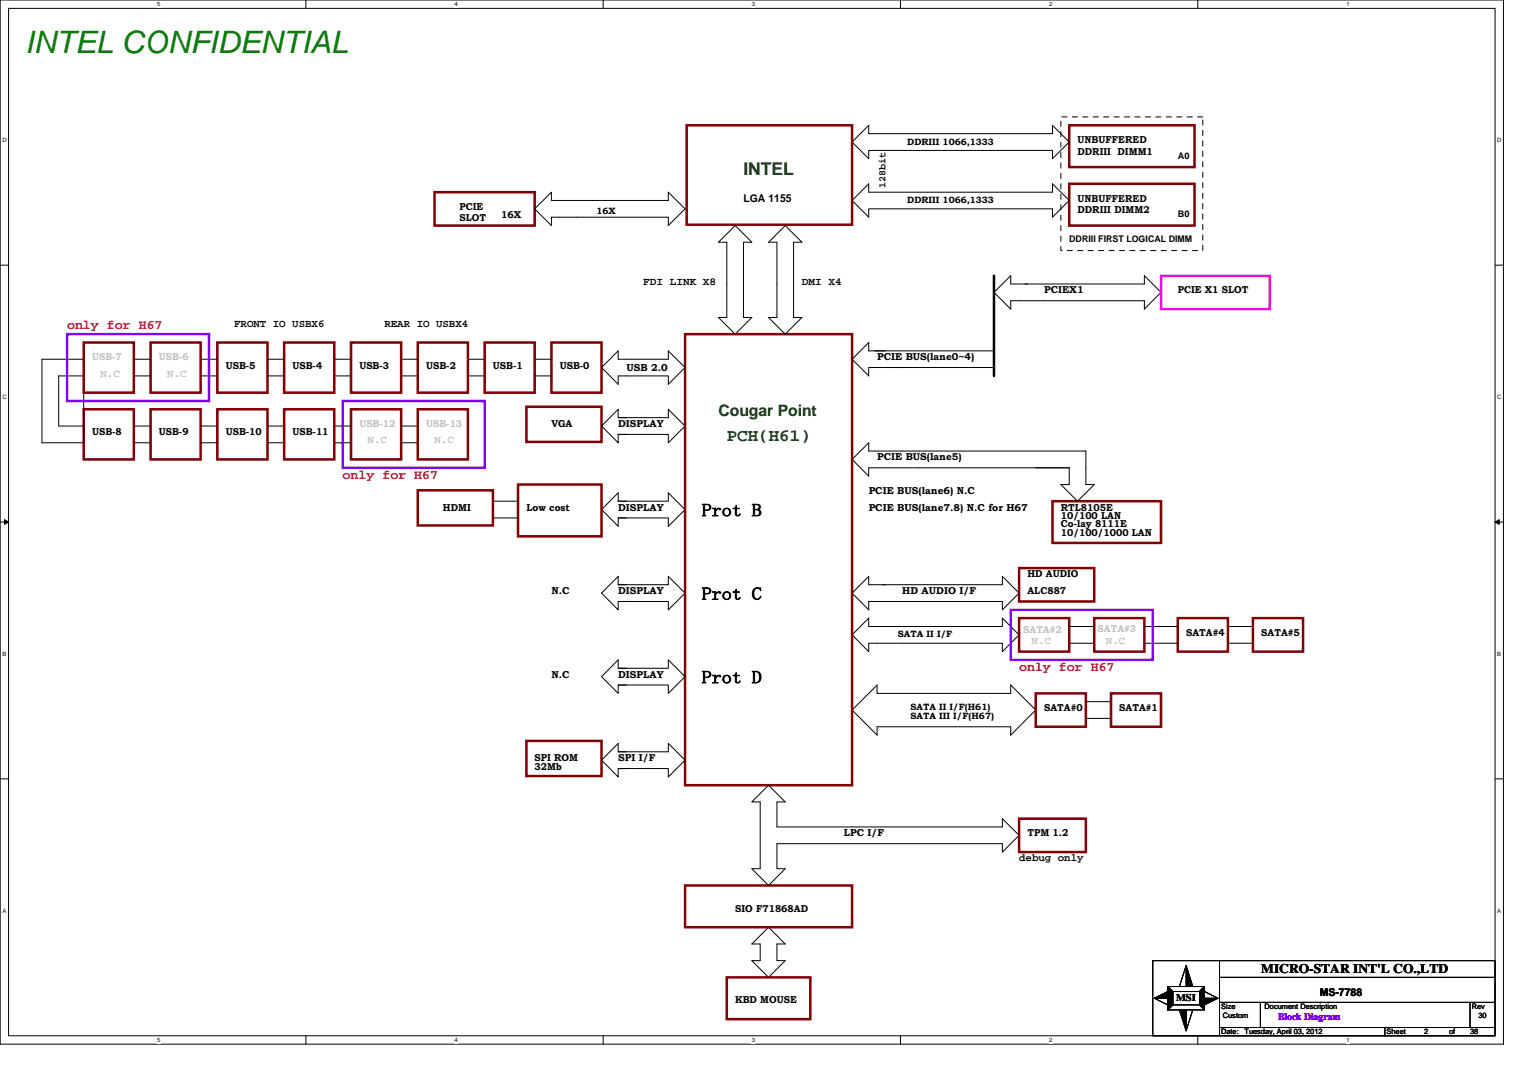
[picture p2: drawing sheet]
<svg xmlns="http://www.w3.org/2000/svg" width="297mm" height="210mm" viewBox="0 0 297 210" stroke-linecap="round" stroke-linejoin="round" font-family="sans-serif">
<path d="M0 0h292.6v203.2h-292.6zM1.7 1.6h289.3v200h-289.3z" fill="none" stroke="#000" stroke-width=".19"/>
<g fill="#fff">
<path d="M30.6 .2h.6v1.3h-.6z"/>
<path d="M30.6 201.8h.6v1.3h-.6z"/>
</g>
<path d="M59.5 0v1.6M59.5 201.6v1.6" fill="none" stroke="#000" stroke-width=".19"/>
<g fill="#fff">
<path d="M88.5 .2h.6v1.3h-.6z"/>
<path d="M88.5 201.8h.6v1.3h-.6z"/>
</g>
<path d="M117.4 0v1.6M117.4 201.6v1.6" fill="none" stroke="#000" stroke-width=".19"/>
<g fill="#fff">
<path d="M146.3 .2h.7v1.3h-.7z"/>
<path d="M146.3 201.8h.7v1.3h-.7z"/>
</g>
<path d="M175.3 0v1.6M175.3 201.6v1.6" fill="none" stroke="#000" stroke-width=".19"/>
<g fill="#fff">
<path d="M204.2 .2h.6v1.3h-.6z"/>
<path d="M204.2 201.8h.6v1.3h-.6z"/>
</g>
<path d="M233.1 0v1.6M233.1 201.6v1.6" fill="none" stroke="#000" stroke-width=".19"/>
<g fill="#fff">
<path d="M262.1 .2h.6v1.3h-.6z"/>
<path d="M262.1 201.8h.6v1.3h-.6z"/>
<path d="M.5 26.6h.8v1.3h-.8z"/>
<path d="M291.4 26.6h.9v1.3h-.9z"/>
<path d="M.5 76.6h.8v1.3h-.8z"/>
<path d="M291.4 76.6h.9v1.3h-.9z"/>
</g>
<path d="M0 51.6h1.7M291 51.6h1.6" fill="none" stroke="#000" stroke-width=".19"/>
<g fill="#fff">
<path d="M.5 126.6h.7v1.3h-.7z"/>
<path d="M291.4 126.6h.8v1.3h-.8z"/>
</g>
<path d="M0 101.6h1.7M291 101.6h1.6" fill="none" stroke="#000" stroke-width=".19"/>
<path d="M.9 101.1l.8 .5-.8 .4zM291 101.6l.8-.5v.9z" fill="#000" stroke="#000" stroke-width=".19"/>
<g fill="#fff">
<path d="M.5 176.6h.7v1.2h-.7z"/>
<path d="M291.4 176.6h.8v1.2h-.8z"/>
</g>
<g fill="none" stroke="#000" stroke-width=".19">
<path d="M120.3 39h.1M169.1 24.4v1.6h35.8v-1.6l3.2 3.2-3.2 3.3v-1.6h-35.8v1.6l-3.2-3.3zM169.1 35.8v1.6h35.8v-1.6l3.2 3.2-3.2 3.3v-1.7h-35.8v1.7l-3.2-3.3zM104.1 40.6l3.2-3.2v1.6h22.8v-1.6l3.2 3.2-3.2 3.3v-1.6h-22.8v1.6zM139.8 47.1l3.3-3.2 3.2 3.2h-1.6v14.7h1.6l-3.2 3.2-3.3-3.2h1.7v-14.7zM152.8 43.9l3.3 3.2h-1.6v14.7h1.6l-3.3 3.2-3.2-3.2h1.6v-14.7h-1.6zM199.5 55.3h23.3v-1.6l3.2 3.2-3.2 3.3v-1.7h-26.1v1.7l-3.2-3.3 3.2-3.2v1.6h3.3M8.2 69.9h8.1v16.3h-8.1zM16.3 73.2h-4.9v9.7h4.9M26.1 69.9h3.2M26.1 73.2h3.2M39 73.2h3.3"/>
<path d="M39 69.9h3.3M52.1 69.9h3.2M52.1 73.2h3.2M65.1 73.2h3.2M65.1 69.9h3.2M78.1 73.2h3.2M78.1 69.9h3.2M91.1 73.2h3.2M91.1 69.9h3.2M104.1 69.9h3.2M104.1 73.2h3.2M120.3 68.3v1.6h9.8v-1.6l3.2 3.2-3.2 3.3v-1.6h-9.8v1.6l-3.2-3.3z"/>
<path d="M172.4 68.3h-3.3v-1.6l-3.2 3.2 3.2 3.3v-1.7h6.5M174 71.5h19.5v1.7M193.5 66.7v1.6h-23.3M26.1 82.9h3.2M26.1 86.2h3.2M39 82.9h3.3M39 86.2h3.3M52.1 82.9h3.2M52.1 86.2h3.2M65.1 82.9h3.2M65.1 86.2h3.2M78.1 82.9h3.2"/>
<path d="M78.1 86.2h3.2M95.9 97.5h4.9M120.3 84.5h1.7M120.3 81.3h1.7M120.3 81.3v-1.6l-3.2 3.2 3.2 3.3v-1.7M120.3 97.5h1.7M120.3 97.5v-1.6l-3.2 3.3 3.2 3.2v-1.6M120.3 81.3h9.8v-1.6l3.2 3.2-3.2 3.3v-1.7h-9.8M120.3 97.5h9.8v-1.6l3.2 3.3-3.2 3.2v-1.6h-9.8M165.9 89.4l3.2-3.2v1.6h42.3v6.5h1.6l-3.3 3.2-3.2-3.2h1.6v-3.3h-39v1.7zM201.6 91h6.5M95.9 100.8h4.9"/>
<path d="M120.3 100.8h1.7M120.3 117.1h1.7M120.3 113.8h1.7M120.3 113.8v-1.6l-3.2 3.2 3.2 3.3v-1.6M120.3 113.8h9.8v-1.6l3.2 3.2-3.2 3.3v-1.6h-9.8M171.9 113.8h23.2v-1.6l3.3 3.2-3.3 3.3v-1.6h-26v1.6l-3.2-3.3 3.2-3.2v1.6h3.3M120.3 133.3h1.7M120.3 130h1.7M120.3 130v-1.6l-3.2 3.3 3.2 3.2v-1.6M120.3 130h9.8v-1.6l3.2 3.3-3.2 3.2v-1.6h-9.8M165.9 138.2l4.8-4.9v1.6h26v-1.6l4.9 4.9-4.9 4.9v-1.7h-26v1.7zM169.1 120.3v1.6h26v-1.6l3.3 3.2-3.3 3.3v-1.6h-26v1.6l-3.2-3.3z"/>
<path d="M208.1 125.2h4.9M208.1 121.9h4.9M211.4 139.8h4.9M211.4 136.5h4.9M222.8 121.9h6.5M222.8 125.2h6.5M239 125.2h4.9M239 121.9h4.9M0 151.6h1.7M120.3 149.6h1.7M120.3 146.3h1.7M120.3 146.3v-1.6l-3.2 3.2 3.2 3.3v-1.6"/>
<path d="M120.3 146.3h9.8v-1.6l3.2 3.2-3.2 3.3v-1.6h-9.8M146.3 156.1l3.3-3.3 3.2 3.3h-1.6v4.8h43.9v-1.6l3.3 3.3-3.3 3.2v-1.6h-43.9v4.9h1.6l-3.2 3.2-3.3-3.2h1.7v-13zM291 151.6h1.6M146.3 183.7l3.3-3.3 3.2 3.3h-1.6v3.2h1.6l-3.2 3.3-3.3-3.3h1.7v-3.2zM224.4 186.9h66.6v14.7h-66.6zM224.7 194.3l2.6 1.3M227.3 192h7.2v4.5h-7.2zM227.3 192l1 1M228.3 193h5.2v2.6h-5.2zM228.3 195.6l-1 .9M230.9 187.9l-1.3 4.1M232.2 196.5l-1.3 4.1"/>
<path d="M233.5 195.6l1 .9M234.5 192l-1 1M234.5 193l2.6 1.3M237.4 190.2h53.6M237.4 186.9v14.7M237.4 200h53.6M237.4 195.1h53.6M245.3 195.1v4.9M269.6 200v1.6M286.1 195.1v4.9"/>
</g>
<g fill="#000" stroke="#000" stroke-width=".19">
<path d="M224.7 194.3l2.6-1.3v1.3zM230.9 187.9l1.3 4.1h-1.3zM234.5 194.3h2.6l-2.6 1.3zM229.6 196.5h1.3v4.1z"/>
<path d="M227.3 192l1 1v2.6l-1 .9z" fill-rule="evenodd"/>
<path d="M227.3 192l1 1v2.6l-1 .9z" fill-rule="evenodd"/>
<path d="M227.3 192l1 1v2.6l-1 .9z" fill-rule="evenodd"/>
<path d="M234.5 192v4.5l-1-.9v-2.6z" fill-rule="evenodd"/>
<path d="M234.5 192v4.5l-1-.9v-2.6z" fill-rule="evenodd"/>
<path d="M234.5 192v4.5l-1-.9v-2.6z" fill-rule="evenodd"/>
</g>
<g fill="none" stroke="#800000" stroke-width=".49">
<path d="M84.6 37.4h19.5v6.5h-19.5zM133.7 24.4h32.2v19.3h-32.2zM208.1 24.4h24.4v8.1h-24.4zM208.1 35.8h24.4v8.1h-24.4zM16.3 79.7h9.8v9.7h-9.8zM16.3 66.7h9.8v9.7h-9.8zM29.3 79.7h9.7v9.7h-9.7zM29.3 66.7h9.7v9.7h-9.7zM42.3 66.7h9.8v9.7h-9.8zM42.3 79.7h9.8v9.7h-9.8zM55.3 66.7h9.8v9.7h-9.8zM55.3 79.7h9.8v9.7h-9.8z"/>
<path d="M68.3 79.7h9.8v9.7h-9.8zM68.3 66.7h9.8v9.7h-9.8zM81.3 79.7h9.8v9.7h-9.8zM81.3 66.7h9.8v9.7h-9.8zM94.3 66.7h9.8v9.7h-9.8zM102.5 79.2h14.6v6.8h-14.6zM107.3 66.7h9.8v9.7h-9.8zM133.3 65h32.6v87.8h-32.6zM81.3 95.4h14.6v6.9h-14.6zM100.8 94.3h16.3v10.1h-16.3zM204.9 97.5h21.1v8.2h-21.1zM198.4 110.6h14.6v6.5h-14.6z"/>
<path d="M198.4 120.3h9.7v6.5h-9.7zM201.6 134.9h9.8v6.5h-9.8zM213 120.3h9.8v6.5h-9.8zM216.3 134.9h9.7v6.5h-9.7zM229.3 120.3h9.7v6.5h-9.7zM243.9 120.3h9.7v6.5h-9.7zM102.5 144.2h14.6v6.8h-14.6zM198.4 159.3h13v6.5h-13zM133.3 172.3h32.6v8.1h-32.6zM141.5 190.2h16.2v8.1h-16.2z"/>
</g>
<path d="M206.5 22.8h27.6v26h-27.6z" fill="none" stroke="#000" stroke-width=".19" stroke-dasharray="1 1 1 1 1 1 1 1"/>
<path d="M226 53.7h21.1v6.5h-21.1z" fill="none" stroke="#f0f" stroke-width=".49"/>
<path d="M13.1 65h27.6v13h-27.6zM66.7 78h27.6v13h-27.6zM196.7 118.7h27.7v9.7h-27.7z" fill="none" stroke="#8000ff" stroke-width=".49"/>
<path d="M193.5 53.7v19.5" fill="none" stroke="#000" stroke-width=".49"/>
<text font-size="6" fill="#008000" x="4.9" y="10.3">INTEL CONFIDENTIAL</text>
<g font-size="3.4" fill="#004000">
<text x="144.7" y="34.1">INTEL</text>
<text x="141.5" y="85.7">PCH(H61)</text>
</g>
<g font-size="3.4">
<text x="136.6" y="100.5">Prot B</text>
<text x="136.6" y="116.7">Prot C</text>
<text x="136.6" y="133">Prot D</text>
</g>
<text font-size="3.1" fill="#004000" x="139.8" y="80.9">Cougar Point</text>
<g font-size="2.6" fill="#f00">
<text x="13.1" y="63.9">only for H67</text>
<text x="66.7" y="93.2">only for H67</text>
<text x="198.4" y="130.6">only for H67</text>
</g>
<text font-size="2.6" x="245.5" y="189.3">MICRO-STAR INT'L CO.,LTD</text>
<g font-size="2.1">
<text x="144.7" y="39.3">LGA 1155</text>
<text x="125.2" y="55.4">FDI LINK X8</text>
<text x="156.1" y="55.4">DMI X4</text>
<text x="45.6" y="63.5">FRONT IO USBX6</text>
<text x="74.8" y="63.5">REAR IO USBX4</text>
<text x="198.4" y="167.6">debug only</text>
<text x="256.9" y="193.8">MS-7788</text>
</g>
<g font-size="2.1" fill="#c0c0c0">
<text x="19.6" y="73.3">N.C</text>
<text x="32.6" y="73.3">N.C</text>
<text x="71.6" y="86.3">N.C</text>
<text x="84.6" y="86.3">N.C</text>
<text x="200.8" y="125.3">N.C</text>
<text x="215.3" y="125.3">N.C</text>
</g>
<text font-size="2" x="228.9" y="194.8">MSI</text>
<g font-size="1.9">
<text x="209.7" y="27.8">UNBUFFERED</text>
<text x="209.7" y="30.1">DDRIII DIMM1</text>
<text x="89.4" y="40.8">PCIE</text>
<text x="172.4" y="36.6" transform="rotate(-90 172.4 36.6)">128bit</text>
<text x="209.7" y="39.2">UNBUFFERED</text>
<text x="209.7" y="41.5">DDRIII DIMM2</text>
<text x="89.4" y="43.1">SLOT</text>
<text x="97.6" y="42.5">16X</text>
<text x="203.2" y="57.1">PCIEX1</text>
<text x="229.3" y="57.1">PCIE X1 SLOT</text>
<text x="43.9" y="71.7">USB-5</text>
<text x="56.9" y="71.7">USB-4</text>
<text x="70" y="71.7">USB-3</text>
<text x="82.9" y="71.7">USB-2</text>
<text x="95.9" y="71.7">USB-1</text>
<text x="109" y="71.7">USB-0</text>
<text x="170.7" y="70.1">PCIE BUS(lane0~4)</text>
<text x="122" y="72.2">USB 2.0</text>
<text x="107.3" y="83.1">VGA</text>
<text x="120.3" y="83.1">DISPLAY</text>
<text x="17.9" y="84.7">USB-8</text>
<text x="30.9" y="84.7">USB-9</text>
<text x="43.9" y="84.7">USB-10</text>
<text x="56.9" y="84.7">USB-11</text>
<text x="170.7" y="89.6">PCIE BUS(lane5)</text>
<text x="86.2" y="99.4">HDMI</text>
<text x="102.5" y="99.4">Low cost</text>
<text x="120.3" y="99.4">DISPLAY</text>
<text x="169.1" y="96.1">PCIE BUS(lane6) N.C</text>
<text x="169.1" y="99.4">PCIE BUS(lane7.8) N.C for H67</text>
<text x="206.5" y="101">10/100 LAN</text>
<text x="206.5" y="99.4">RTL8105E</text>
<text x="206.5" y="102.6">Co-lay 8111E</text>
<text x="206.5" y="104.2">10/100/1000 LAN</text>
<text x="200" y="112.4">HD AUDIO</text>
<text x="107.3" y="115.6">N.C</text>
<text x="120.3" y="115.6">DISPLAY</text>
<text x="175.6" y="115.6">HD AUDIO I/F</text>
<text x="200" y="115.6">ALC887</text>
<text x="230.9" y="123.7">SATA#4</text>
<text x="245.5" y="123.7">SATA#5</text>
<text x="107.3" y="131.9">N.C</text>
<text x="120.3" y="131.9">DISPLAY</text>
<text x="203.2" y="138.4">SATA#0</text>
<text x="217.9" y="138.4">SATA#1</text>
<text x="104.1" y="148.1">SPI ROM</text>
<text x="104.1" y="149.8">32Mb</text>
<text x="120.3" y="148.1">SPI I/F</text>
<text x="164.2" y="162.8">LPC I/F</text>
<text x="200" y="162.8">TPM 1.2</text>
<text x="143.1" y="177.4">SIO F71868AD</text>
<text x="143.1" y="195.3">KBD MOUSE</text>
</g>
<g font-size="1.9" fill="#c0c0c0">
<text x="17.9" y="70.1">USB-7</text>
<text x="30.9" y="70.1">USB-6</text>
<text x="70" y="83.1">USB-12</text>
<text x="82.9" y="83.1">USB-13</text>
<text x="199.2" y="123.3">SATA#2</text>
<text x="213.7" y="123.1">SATA#3</text>
</g>
<text font-size="1.9" fill="#00f" x="248.8" y="198.5">Block Diagram</text>
<g font-size="1.8">
<text x="176.6" y="28.2">DDRIII 1066,1333</text>
<text x="229.3" y="30.9">A0</text>
<text x="116.1" y="41.6">16X</text>
<text x="176.6" y="39.5">DDRIII 1066,1333</text>
<text x="208.1" y="47.2">DDRIII FIRST LOGICAL DIMM</text>
<text x="229.3" y="42.3">B0</text>
<text x="174.8" y="124.1">SATA II I/F</text>
<text x="177.2" y="139.8">SATA III I/F(H67)</text>
<text x="177.2" y="138.2">SATA II I/F(H61)</text>
</g>
<g font-size="1.5">
<text x="237.7" y="196.4">Size</text>
<text x="246.2" y="196.4">Document Description</text>
<text x="286.5" y="196.4">Rev</text>
<text x="237.7" y="201.3">Date:</text>
<text x="238" y="198">Custom</text>
<text x="242.2" y="201.3">Tuesday, April 03, 2012</text>
<text x="269.9" y="201.3">Sheet</text>
<text x="277.2" y="201.3">2</text>
<text x="282.1" y="201.3">of</text>
<text x="286.1" y="201.3">38</text>
<text x="287.8" y="198">30</text>
</g>
<g font-size="1.2">
<text x="30.6" y="1.2">5</text>
<text x="88.5" y="1.2">4</text>
<text x="146.3" y="1.2">3</text>
<text x="204.2" y="1.2">2</text>
<text x="262.1" y="1.2">1</text>
<text x=".5" y="27.6">D</text>
<text x="291.4" y="27.6">D</text>
<text x=".5" y="77.6">C</text>
<text x="291.4" y="77.6">C</text>
<text x=".5" y="127.6">B</text>
<text x="291.4" y="127.6">B</text>
<text x=".5" y="177.6">A</text>
<text x="291.4" y="177.6">A</text>
<text x="30.6" y="202.8">5</text>
<text x="88.5" y="202.8">4</text>
<text x="146.3" y="202.8">3</text>
<text x="204.2" y="202.8">2</text>
<text x="262.1" y="202.8">1</text>
</g>
</svg>
